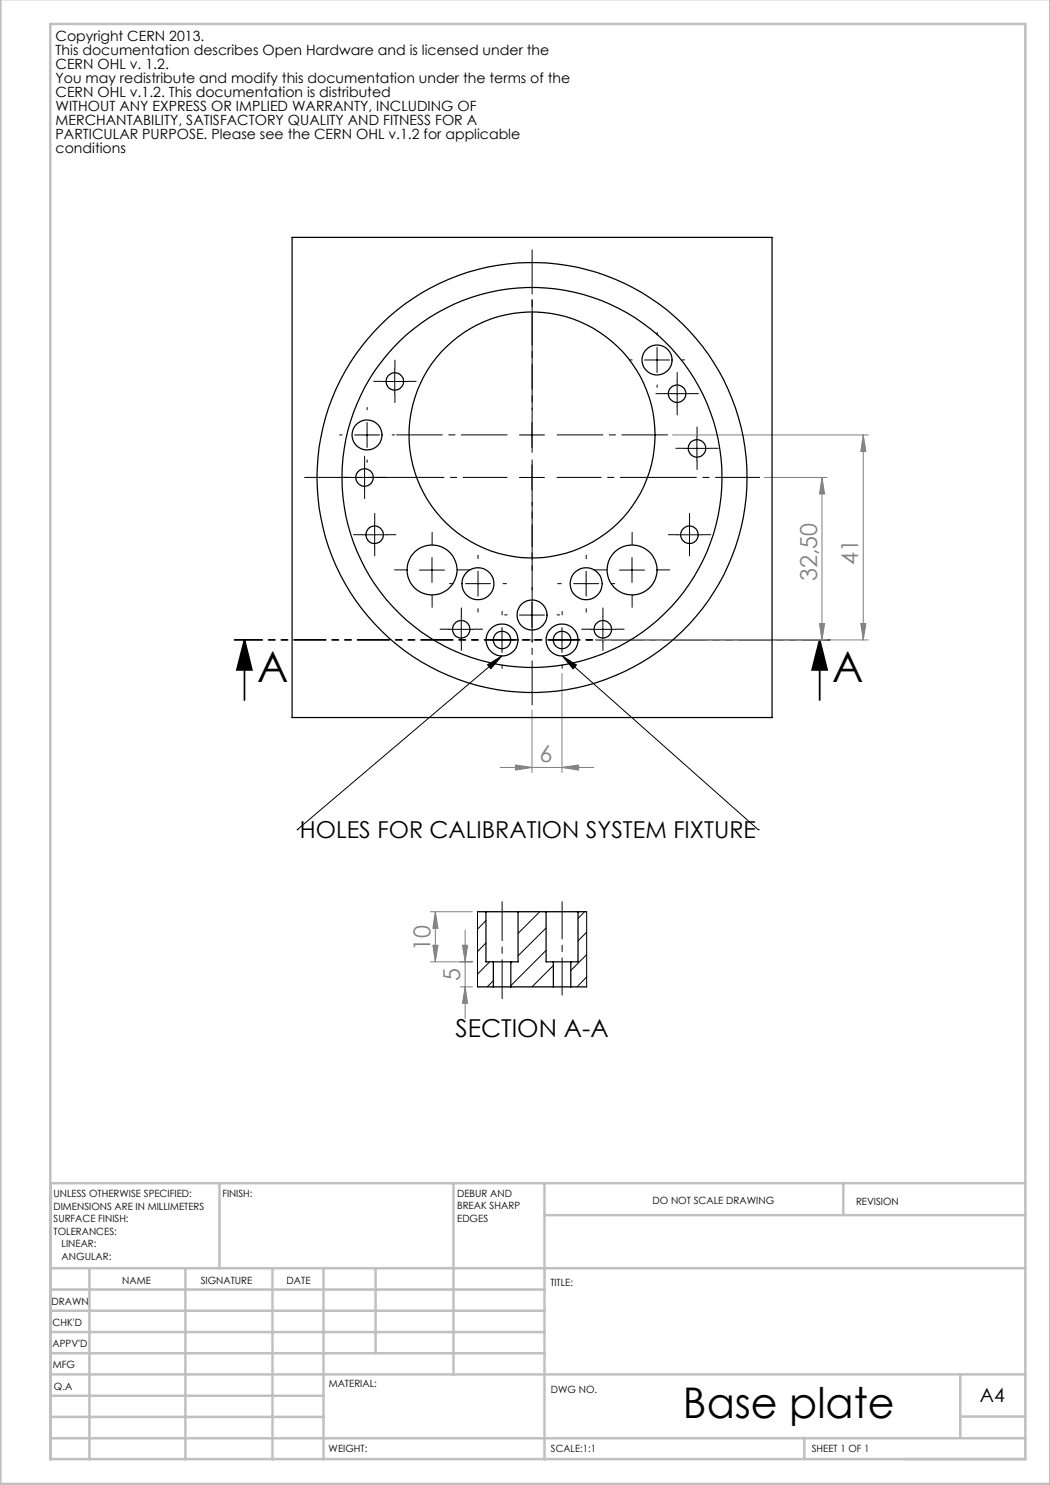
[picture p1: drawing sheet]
<svg xmlns="http://www.w3.org/2000/svg" width="210mm" height="297mm" viewBox="0 0 210 297" stroke-linecap="round" stroke-linejoin="round" font-family="sans-serif">
<g fill="none" stroke="#000" stroke-width=".2">
<path d="M76.5 76.3h5M79 73.8v5M128.9 72h5M131.4 69.5v5M132.9 78.7h5M135.4 76.2v5M70.4 95.5h5M70.9 87h5M72.9 93v5M73.4 84.5v5M103.9 95.5h5M103.9 87h5"/>
<path d="M106.4 84.5v5M106.4 93v5M136.9 89.7h5M139.4 87.2v5M72.4 107h5M74.9 104.5v5M83.9 114h5M86.4 111.5v5M93.1 116.7h5M95.6 114.3v4.9M114.7 116.7h5M117.2 114.3v4.9"/>
<path d="M123.9 114h5M126.4 111.5v5M135.4 107h5M137.9 104.5v5M89.7 125.9h5.1M92.3 123.4v5M97.5 133l2.9-1.8-2.2 2.5zM97.9 128h5M100.4 131.2l-41 34.7M100.4 125.5v5M103.9 123h5M106.4 120.5v5"/>
<path d="M109.9 128h5M112.4 125.5v5M112.5 131.2l2.8 1.8-.7 .8zM112.5 131.2l39.2 34.7M118.1 125.9h4.9M120.6 123.4v5M59.4 165.9h.1M151.7 165.9h.1"/>
</g>
<path d="M48.9 128l1.5 6h-3zM48.9 128v12M163.9 128l1.5 6h-3zM163.9 128v12" fill="none" stroke="#000" stroke-width=".35"/>
<g fill="none" stroke="#808080" stroke-width=".2">
<path d="M134.5 87h39.2M152.9 95.5h12.5M164.4 95.5v32.5M164.4 95.5l.5 3.3h-1zM172.6 87v41M172.6 87l.6 3.3h-1zM112.4 134.7v19.8M119.1 128h54.6M163.9 124.7h1l-.5 3.3zM172.2 124.7h1l-.6 3.3zM100 153.5h18.7M103.1 153l3.3 .5-3.3 .5z"/>
<path d="M106.4 142v12.5M112.4 153.5l3.3-.5v1zM86.1 182.3h8.4M86.1 192.4h8.4M86.6 189.1h1l-.5 3.3zM87.1 182.3v10.1M87.1 182.3l.5 3.4h-1zM92 197.4h2.5M92.5 189.1h1l-.5 3.3zM93 197.4l.5 3.3h-1zM93 186v17.7"/>
</g>
<path d="M100.4 180.3v19.4" fill="none" stroke="#000" stroke-width=".2" stroke-dasharray="15.2 1.3 1.3 1.3" stroke-dashoffset="7.5"/>
<path d="M112.4 180.3v18.7" fill="none" stroke="#000" stroke-width=".2" stroke-dasharray="15.2 1.3 1.3 1.3" stroke-dashoffset="7.8"/>
<path d="M101.4 95.5h-40.5M106.4 90.5v-40.5M111.4 95.5h40.5M106.4 100.5v40.5" fill="none" stroke="#000" stroke-width=".2" stroke-dasharray="15.2 1.3 1.3 1.3" stroke-dashoffset="6.4"/>
<path d="M101.4 87h-22.1M106.4 82v-22.1M106.4 92v22.1M111.4 87h22.1" fill="none" stroke="#000" stroke-width=".2" stroke-dasharray="15.2 1.3 1.3 1.3" stroke-dashoffset="6.1"/>
<g fill="none" stroke="#000" stroke-width=".2" stroke-dasharray="15.2 1.3 1.3 1.3">
<path d="M76.5 76.3h-1.8M79 73.8v-1.8M79 78.8v1.7M81.5 76.3h1.7M126.4 72h-.5M131.4 67v-.5M131.4 77v.5M132.9 78.7h-1.7M135.4 76.2v-1.7M136.4 72h.5M137.9 78.7h1.8M68.4 87h-.5"/>
<path d="M70.4 95.5h-1.7M72.9 93v-1.8M72.9 98v1.7M73.4 82v-.5M73.4 92v.5M75.4 95.5h1.8M78.4 87h.5M135.4 81.2v1.8M136.9 89.7h-1.7M139.4 87.2v-1.8M139.4 92.2v1.7M141.9 89.7h1.8"/>
<path d="M72.4 106.9h-1.7M74.9 104.4v-1.7M74.9 109.4v1.8M77.4 106.9h1.8M81.4 114h-2.5M86.4 109v-2.5M86.4 119v2.5M90.6 116.7h-.7M91.4 114h2.5M95.6 111.7v-.7M100.6 116.7h.7M106.4 118v-.5"/>
<path d="M112.2 116.7h-.7M117.2 111.7v-.7M121.4 114h-2.5M122.2 116.7h.7M126.4 109v-2.5M126.4 119v2.5M131.4 114h2.5M135.4 106.9h-1.7M137.9 104.4v-1.7M137.9 109.4v1.8M140.4 106.9h1.8M89.8 125.8h-1.8"/>
<path d="M92.3 123.3v-1.7M92.3 128.3v1.8M94.8 125.8h1.7M95.4 128h-.7M95.6 121.7v.7M100.4 123v-.7M100.4 133v.7M101.4 123h-.5M105.4 128h.7M106.4 128v.5M107.4 128h-.7M111.4 123h.5"/>
<path d="M112.4 123v-.7M112.4 133v.7M117.2 121.7v.7M117.4 128h.7M118.1 125.8h-1.8M120.6 123.3v-1.7M120.6 128.3v1.8M123.1 125.8h1.7"/>
</g>
<path d="M165.9 128h-119" fill="none" stroke="#000" stroke-width=".35" stroke-dasharray="6.3 1.3 1.3 1.3 1.3 1.3" stroke-dashoffset=".8"/>
<g fill="none" stroke="#c0c0c0" stroke-width=".5">
<path d="M.1 -.1v296.9h209.9v-296.9M10.1 4.8h195v287h-195zM43.9 236.6v17M90.7 236.6v38.3M108.9 236.6v55.3M168.7 236.6v6.3M205.1 236.6h-195v55.3M10.1 253.6h195M10.1 257.9h98.8M17.9 253.6v38.3M37.1 253.6v38.3M54.5 253.6v38.3"/>
<path d="M64.7 253.6v38.3M75.1 253.6v17M108.9 243h96.2M10.1 270.6h98.8M10.1 266.4h98.8M10.1 262.1h98.8M10.1 279.1h54.6M10.1 274.9h195M192.1 274.8v12.7M10.1 287.7h195M10.1 283.4h54.6M160.9 287.5v4.3"/>
<path d="M192.1 283.3h13"/>
</g>
<g fill="#000">
<path d="M97.5 133l2.9-1.8-2.2 2.5zM112.5 131.2l2.8 1.8-.7 .8z"/>
<path d="M163.9 128l1.5 6h-3zM48.9 128l1.5 6h-3z"/>
</g>
<g fill="#808080">
<path d="M112.4 153.5l3.3-.5v1zM103.1 153l3.3 .5-3.3 .5z"/>
<path d="M164.4 95.5l.5 3.3h-1zM163.9 124.7h1l-.5 3.3zM172.6 87l.6 3.3h-1zM172.2 124.7h1l-.6 3.3zM87.1 182.3l.5 3.4h-1zM86.6 189.1h1l-.5 3.3zM92.5 189.1h1l-.5 3.3zM93 197.4l.5 3.3h-1z"/>
</g>
<g fill="none" stroke="#000" stroke-width=".25">
<path d="M58.4 47.5h96v96h-96zM95.5 182.3h1.7M95.5 197.4h3.2M97.2 182.3h6.4M97.2 182.3v10.1h1.5M98.7 192.4h3.5M98.7 197.4h3.5M98.7 192.4v5M102.2 197.4h8.5M102.2 192.4v5M103.6 182.3h5.6M103.6 182.3v10.1h-1.4"/>
<path d="M109.2 182.3h6.4M109.2 182.3v10.1h1.5M110.7 192.4h3.5M110.7 197.4h3.5M110.7 192.4v5M114.2 197.4h3.1M114.2 192.4v5M115.6 182.3h1.7M115.6 182.3v10.1h-1.4"/>
<circle cx="79" cy="76.3" r="1.75"/>
<circle cx="131.4" cy="72" r="3"/>
<circle cx="135.4" cy="78.7" r="1.75"/>
<circle cx="72.9" cy="95.5" r="1.75"/>
<circle cx="73.4" cy="87" r="3"/>
<circle cx="106.4" cy="95.5" r="38"/>
<circle cx="106.4" cy="95.5" r="43"/>
<circle cx="106.4" cy="87" r="24.6"/>
<circle cx="139.4" cy="89.7" r="1.75"/>
<circle cx="74.9" cy="107" r="1.76"/>
<circle cx="86.4" cy="114" r="5"/>
<circle cx="95.6" cy="116.7" r="3.2"/>
<circle cx="117.2" cy="116.7" r="3.2"/>
<circle cx="126.4" cy="114" r="5"/>
<circle cx="137.9" cy="107" r="1.75"/>
<circle cx="92.2" cy="125.9" r="1.76"/>
<circle cx="100.4" cy="128" r="1.76"/>
<circle cx="100.4" cy="128" r="3.2"/>
<circle cx="106.4" cy="123" r="3"/>
<circle cx="112.4" cy="128" r="3.2"/>
<circle cx="112.4" cy="128" r="1.75"/>
<circle cx="120.6" cy="125.9" r="1.75"/>
</g>
<g fill="none" stroke="#000" stroke-width=".2">
<path d="M95.5 182.3v15.1M97.2 184.1l-1.7 1.7M97.2 188.6l-1.7 1.7M97.9 192.4l-2.4 2.4M98.7 196.1l-1.3 1.3M102.4 192.4l-.2 .2M107.9 182.3l-4.3 4.4M109.2 185.6l-5.6 5.6M109.2 190.1l-7 7M110.7 193.1l-4.3 4.3M116.9 182.3l-1.3 1.4M117.3 186.4l-1.7 1.8"/>
<path d="M117.3 190.9l-3.1 3.2M117.3 195.4l-1.9 2M117.3 182.3v15.1"/>
</g>
<g font-size="8.5">
<text x="51.4" y="136.3">A</text>
<text x="166.5" y="136.3">A</text>
<text x="136.6" y="283.5">Base plate</text>
</g>
<text font-size="4.9" x="91.1" y="207.4">SECTION A-A</text>
<g font-size="4.7" fill="#808080">
<text x="171.7" y="113" transform="rotate(-90 171.7 113)">41</text>
<text x="163.4" y="116.2" transform="rotate(-90 163.4 116.2)">32,50</text>
<text x="107.9" y="152.5">6</text>
<text x="86.1" y="190.2" transform="rotate(-90 86.1 190.2)">10</text>
<text x="92" y="196.2" transform="rotate(-90 92 196.2)">5</text>
</g>
<text font-size="4.7" x="60" y="167.7">HOLES FOR CALIBRATION SYSTEM FIXTURE</text>
<text font-size="3.9" x="196" y="280.4">A4</text>
<g font-size="2.8">
<text x="11.1" y="8.1">Copyright CERN 2013.</text>
<text x="11.1" y="10.9">This documentation describes Open Hardware and is licensed under the</text>
<text x="11.1" y="13.7">CERN OHL v. 1.2.</text>
<text x="11.1" y="16.6">You may redistribute and modify this documentation under the terms of the</text>
<text x="11.1" y="19.4">CERN OHL v.1.2. This documentation is distributed</text>
<text x="11.1" y="22.2">WITHOUT ANY EXPRESS OR IMPLIED WARRANTY, INCLUDING OF</text>
<text x="11.1" y="25">MERCHANTABILITY, SATISFACTORY QUALITY AND FITNESS FOR A</text>
<text x="11.1" y="27.9">PARTICULAR PURPOSE. Please see the CERN OHL v.1.2 for applicable</text>
<text x="11.1" y="30.7">conditions</text>
</g>
<g font-size="2">
<text x="10.7" y="239.5">UNLESS OTHERWISE SPECIFIED:</text>
<text x="44.5" y="239.5">FINISH:</text>
<text x="91.4" y="239.4">DEBUR AND</text>
<text x="10.7" y="242">DIMENSIONS ARE IN MILLIMETERS</text>
<text x="10.7" y="244.5">SURFACE FINISH:</text>
<text x="91.4" y="241.9">BREAK SHARP</text>
<text x="91.4" y="244.4">EDGES</text>
<text x="130.5" y="240.8">DO NOT SCALE DRAWING</text>
<text x="171.2" y="241">REVISION</text>
<text x="10.7" y="247">TOLERANCES:</text>
<text x="12.3" y="249.5">LINEAR:</text>
<text x="12.3" y="252">ANGULAR:</text>
<text x="24.4" y="256.9">NAME</text>
<text x="40.1" y="256.8">SIGNATURE</text>
<text x="57.3" y="256.8">DATE</text>
<text x="110.1" y="257.1">TITLE:</text>
<text x="10.3" y="260.9">DRAWN</text>
<text x="10.5" y="269.3">APPV'D</text>
<text x="10.5" y="265.2">CHK'D</text>
<text x="10.6" y="273.6">MFG</text>
<text x="10.8" y="278">Q.A</text>
<text x="65.8" y="277.4">MATERIAL:</text>
<text x="110.2" y="278.5">DWG NO.</text>
<text x="65.7" y="290.4">WEIGHT:</text>
<text x="110.2" y="290.5">SCALE:1:1</text>
<text x="162.4" y="290.4">SHEET 1 OF 1</text>
</g>
</svg>
